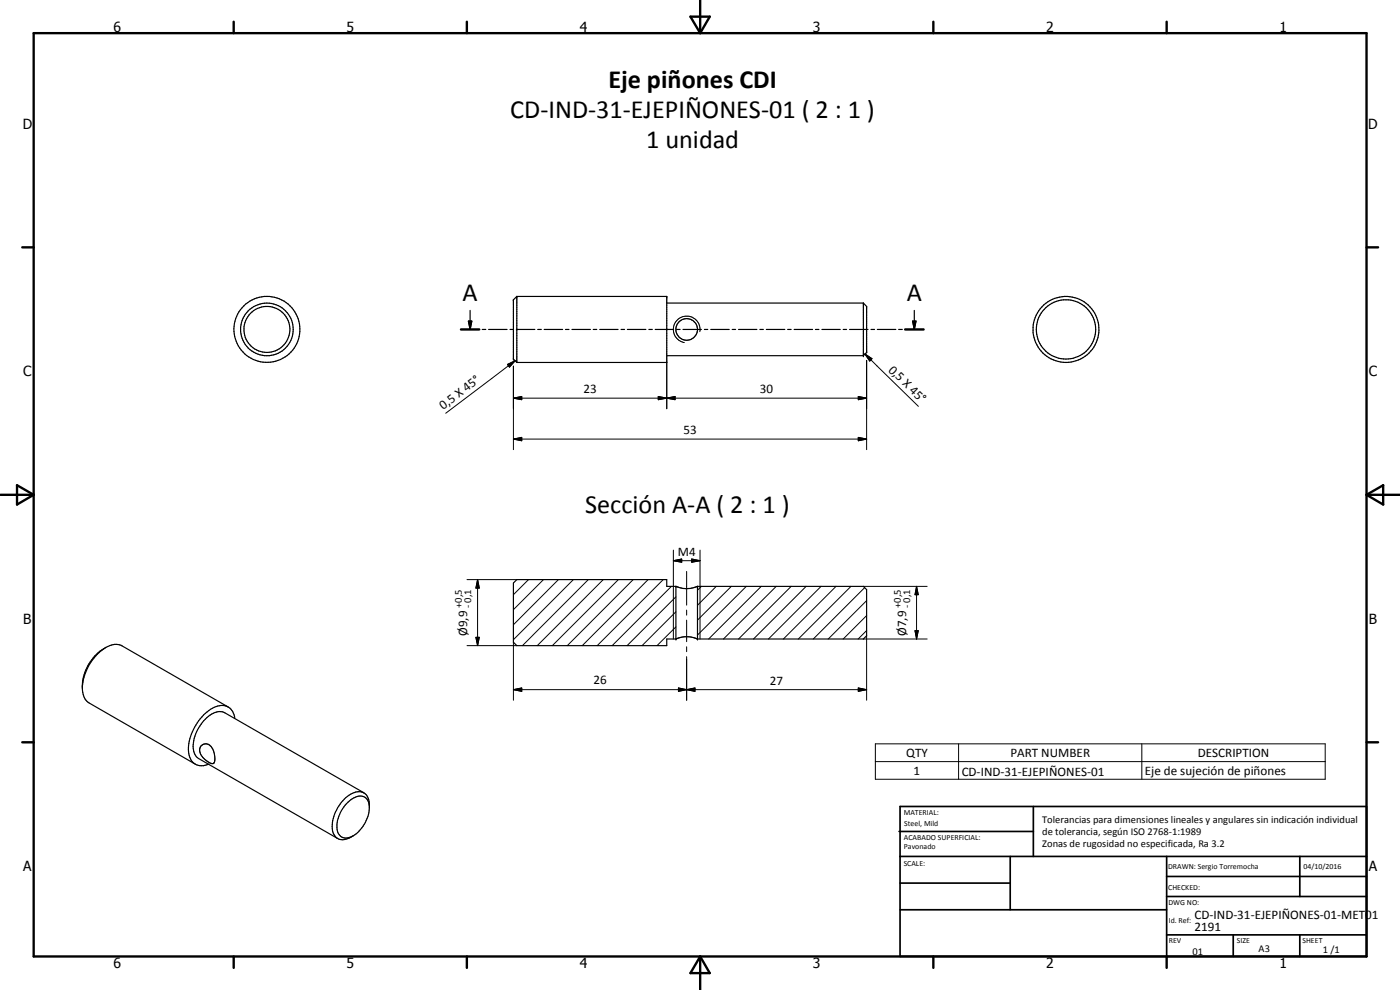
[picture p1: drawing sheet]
<svg xmlns="http://www.w3.org/2000/svg" width="420mm" height="297mm" viewBox="0 0 420 297" stroke-linecap="round" stroke-linejoin="round" font-family="sans-serif">
<g fill="none" stroke="#000" stroke-width=".35">
<path d="M138.3 98.8h5.5M140.6 96.4h1l-.5 2.4zM141.1 93.1v5.7M144.7 98.8h1.1M146.6 98.8h5.6M153.1 98.8h1M155 98.8h5.5M155.1 88.9l-1 1.1v17.7l1 1.1M155.1 88.9v19.9M155.1 88.9h45v19.9h-45M161.4 98.8h1.1M163.3 98.8h5.6"/>
<path d="M169.7 98.8h1.1M171.7 98.8h5.5M178 98.8h1.1M180 98.8h5.5M186.4 98.8h1M188.3 98.8h5.5M194.7 98.8h1.1M196.6 98.8h5.6M200.1 90.9h59M203.1 98.8h1M205 98.8h5.5M211.4 98.8h1"/>
<path d="M213.3 98.8h5.6M219.7 98.8h1.1M221.6 98.8h5.5M228 98.8h1.1M230 98.8h5.5M236.4 98.8h1M238.3 98.8h5.6M244.7 98.8h1.1M246.7 98.8h5.5M253.1 98.8h1M255 98.8h5.5M259.1 90.9v15.8"/>
<path d="M259.1 90.9l1 1v13.8l-1 1M261.4 98.8h1.1M263.3 98.8h5.5M269.7 98.8h1.1M271.6 98.8h5.6M273.9 96.4h1l-.5 2.4zM274.4 93.1v5.7M200.1 106.7h59M202.8 175.9v15.8M202.9 175.9a7.7 7.7 0 0 0 6.3 0h49.9l1 1v13.9l-1 .9h-49.8M202.9 175.9h-2.8v-2h-45l-1 1v17.8l1 1h45v-2h2.9l2.4-.6 2.2 .1 1.7 .5M209.3 175.9v15.8"/>
<path d="M31.7 194.3a13.4 13.4 0 0 0-6.6 14.5l.7 1.3 1 .8 31.8 18.4M202.9 191.7h-.1M24.7 206a14.9 14.9 0 0 1 8.7-12.5l1.6-.2 1.3 .3 32.2 18.5M70.5 215.6a4 4 0 0 0-6.2-3.4 14.9 14.9 0 0 0-7.6 14 3.9 3.9 0 0 0 5.9 3.1M60.4 223.7a1.93 1.93 0 0 1 2.9 .2 4.9 4.9 0 0 1 .8 5.1 2.67 2.67 0 0 1-2.6-1.1 3.5 3.5 0 0 1-1.5-3.4zM109.2 237.9l-41.7-24a5 5 0 0 0-5.4 1.4 11.5 11.5 0 0 0-3.9 10.2l.5 1.2 .9 .9 41.7 24M104 241.2a4.9 4.9 0 0 1 5.5-2 4.2 4.2 0 0 1 1.2 4.7 10.3 10.3 0 0 1-5.6 7.3 2.77 2.77 0 0 1-4-2.9 10.3 10.3 0 0 1 2.9-7.1zM106 250.8a4.7 4.7 0 0 1-4.7 .8M110.9 242.3a4.2 4.2 0 0 0-2-4.6 6.4 6.4 0 0 0-6.5 3 10.7 10.7 0 0 0-2.4 9.3l.7 1.1 .6 .5"/>
<circle cx="80.1" cy="98.8" r="7.9"/>
<circle cx="80.1" cy="98.8" r="6.9"/>
<circle cx="80.1" cy="98.8" r="9.9"/>
<circle cx="206.1" cy="98.8" r="3.2"/>
<circle cx="319.9" cy="98.8" r="8.9"/>
<circle cx="319.9" cy="98.8" r="9.9"/>
</g>
<g fill="none" stroke="#000" stroke-width=".3">
<path d="M210 99.5a4 4 0 0 0-3.3-4.6 4 4 0 0 0-4.6 3.3 4 4 0 0 0 3.3 4.6M152.3 109.3l2.3-1.1-1.7 2zM154.1 119.5l2.5-.5v.9zM154.1 107.7h.1M154.1 109.9v25M154.1 119.5h106M154.6 108.2l-20.8 15.8M197.6 119l2.5 .5-2.5 .4zM200.1 119.5l2.5-.5v.9zM200.1 108.8v13.8M257.6 119l2.5 .5-2.5 .4zM259.6 106.2l2.1 1.4-.7 .7z"/>
<path d="M259.6 106.2l16 15.7M260.1 105.7v.2M260.1 108.1v26.8M154.1 131.7l2.5-.5v1zM154.1 131.7h106M257.6 131.2l2.5 .5-2.5 .5zM140.2 173.9h14.9M143.3 173.9l.5 2.5h-1zM143.3 173.9v19.8M158.6 173.9l-4.5 4.5M163.1 173.9l-9 9M167.6 173.9l-13.5 13.6"/>
<path d="M172.1 173.9l-18 18M176.6 173.9l-19.8 19.8M181 173.9l-19.8 19.8M185.6 173.9l-19.8 19.8M190 173.9l-19.7 19.8M194.5 173.9l-19.8 19.8M199 173.9l-19.8 19.8M201.5 175.9l-17.8 17.8M202.1 168.2l2.5-.5v1zM202.1 165.1v26.6M202.1 168.2h8M202.8 179.1l-14.6 14.6"/>
<path d="M206.1 171.4v10.2M207.6 167.7l2.5 .5-2.5 .5zM210.1 165.1v26.6M210.5 175.9l-1.2 1.2M215 175.9l-5.7 5.7M219.5 175.9l-10.2 10.2M224 175.9l-14.7 14.6M228.5 175.9l-15.8 15.8M232.9 175.9l-15.8 15.8M237.4 175.9l-15.8 15.8M241.9 175.9l-15.8 15.8M246.4 175.9l-15.8 15.8"/>
<path d="M250.9 175.9l-15.8 15.8M255.4 175.9l-15.8 15.8M259.1 175.9h19.1M259.5 176.3l-15.4 15.4M275.1 175.9l.5 2.5h-1zM275.1 175.9v15.8M140.2 193.7h14.9M142.8 191.2h1l-.5 2.5zM154.1 192.7v17.4M202.8 188.1l-5.6 5.6M202.8 183.6l-10.1 10.1M206.1 183v1.6"/>
<path d="M206.1 186.1v6.4M206.1 194.1v1.4M206.1 197v13.1M259.1 191.7h19.1M260.1 189.2l-2.6 2.5M260.1 184.7l-7 7M260.1 180.2l-11.5 11.5M260.1 190.8v19.3M274.6 189.2h1l-.5 2.5zM154.1 206.9l2.5-.5v1zM154.1 206.9h106M203.6 206.4l2.5 .5-2.5 .5z"/>
<path d="M206.1 206.9l2.5-.5v1zM257.6 206.4l2.5 .5-2.5 .5zM262.7 223.2h135v10.6h-135zM262.7 228.5h135M287.7 223.2v10.6M342.7 223.2v10.6"/>
</g>
<g fill="#000">
<circle cx="154.1" cy="90" r=".18"/>
<circle cx="155.1" cy="88.9" r=".18"/>
<circle cx="200.1" cy="88.9" r=".18"/>
<circle cx="259.1" cy="106.7" r=".18"/>
<circle cx="202.8" cy="175.9" r=".18"/>
<circle cx="209.3" cy="175.9" r=".18"/>
<circle cx="202.8" cy="191.7" r=".18"/>
<circle cx="209.3" cy="191.7" r=".18"/>
</g>
<g fill="none" stroke="#000" stroke-width=".71">
<path d="M10.1 9.9h400v277.1h-400zM70.1 6.5v3.4M140.1 6.5v3.4M207.2 5h5.8l-2.9 4.9zM210.1 0v9.9M280.1 6.5v3.4M350.1 6.5v3.4M6.7 74.2h3.4M410.1 74.2h3.5M138.3 98.8h5.5M271.6 98.8h5.6M.1 148.5h10"/>
<path d="M5.1 145.6l5 2.9-5 2.9zM410.1 148.5h10M410.1 148.5l5-2.9v5.8zM6.7 222.7h3.4M410.1 222.7h3.5M70.1 287v3.4M140.1 287v3.4M210.1 287v10M210.1 287l2.9 5h-5.8zM280.1 287v3.4M350.1 287v3.4"/>
</g>
<g fill="none" stroke="#000" stroke-width=".51">
<path d="M269.8 249.5h40.3M270.1 242h140v45h-140zM270.1 257h140M303.2 257v16M310.1 242v15M350.1 257v30M390.1 257v12M270.1 265h33.1M270.1 273h80M350.1 269h60M350.1 263h60M350.1 280.5h60"/>
<path d="M370.1 280.5v6.5M390.1 280.5v6.5"/>
</g>
<g fill="#000">
<path d="M140.6 96.4h1l-.5 2.4zM273.9 96.4h1l-.5 2.4zM152.3 109.3l2.3-1.1-1.7 2zM154.1 119.5l2.5-.5v.9zM197.6 119l2.5 .5-2.5 .4zM200.1 119.5l2.5-.5v.9zM257.6 119l2.5 .5-2.5 .4zM259.6 106.2l2.1 1.4-.7 .7zM154.1 131.7l2.5-.5v1zM257.6 131.2l2.5 .5-2.5 .5zM143.3 173.9l.5 2.5h-1zM202.1 168.2l2.5-.5v1z"/>
<path d="M207.6 167.7l2.5 .5-2.5 .5zM275.1 175.9l.5 2.5h-1zM142.8 191.2h1l-.5 2.5zM274.6 189.2h1l-.5 2.5zM154.1 206.9l2.5-.5v1zM203.6 206.4l2.5 .5-2.5 .5zM206.1 206.9l2.5-.5v1zM257.6 206.4l2.5 .5-2.5 .5z"/>
</g>
<g font-size="7.9">
<text x="182.6" y="26.3">Eje piñones CDI</text>
<text x="153.2" y="35.3">CD-IND-31-EJEPIÑONES-01 ( 2 : 1 )</text>
<text x="193.9" y="44.3">1 unidad</text>
<text x="138.8" y="90.3">A</text>
<text x="272.1" y="90.3">A</text>
<text x="175.6" y="154">Sección A-A ( 2 : 1 )</text>
</g>
<g font-size="4.2">
<text x="34" y="9.6">6</text>
<text x="104" y="9.6">5</text>
<text x="174" y="9.6">4</text>
<text x="244" y="9.6">3</text>
<text x="314" y="9.6">2</text>
<text x="384" y="9.6">1</text>
<text x="6.8" y="38.7">D</text>
<text x="410.6" y="38.7">D</text>
<text x="7" y="112.9">C</text>
<text x="410.8" y="112.9">C</text>
<text x="7" y="187.1">B</text>
<text x="410.8" y="187.1">B</text>
<text x="7" y="261.4">A</text>
<text x="410.8" y="261.4">A</text>
<text x="34" y="290.4">6</text>
<text x="104" y="290.4">5</text>
<text x="174" y="290.4">4</text>
<text x="244" y="290.4">3</text>
<text x="314" y="290.4">2</text>
<text x="384" y="290.4">1</text>
</g>
<g font-size="3.9">
<text x="266.4" y="111.2" transform="rotate(44 266.4 111.2)">0,5 X 45°</text>
<text x="175.1" y="117.9">23</text>
<text x="228.1" y="117.9">30</text>
<text x="133" y="123" transform="rotate(-37 133 123)">0,5 X 45°</text>
<text x="205.1" y="130.2">53</text>
<text x="203.4" y="166.7">M4</text>
<text x="140.2" y="190.9" transform="rotate(-90 140.2 190.9)">Ø9,9</text>
<text x="271.9" y="190.9" transform="rotate(-90 271.9 190.9)">Ø7,9</text>
<text x="178.1" y="205.4">26</text>
<text x="231.1" y="205.4">27</text>
<text x="272" y="227.1">QTY</text>
<text x="303.3" y="227.1">PART NUMBER</text>
<text x="359.5" y="227.1">DESCRIPTION</text>
<text x="274.2" y="232.4">1</text>
<text x="288.6" y="232.7">CD-IND-31-EJEPIÑONES-01</text>
<text x="343.6" y="232.5">Eje de sujeción de piñones</text>
<text x="358.5" y="275.6">CD-IND-31-EJEPIÑONES-01-MET01</text>
<text x="358.5" y="279.4">2191</text>
</g>
<g font-size="3.1">
<text x="138.7" y="182.5" transform="rotate(-90 138.7 182.5)">+0,5</text>
<text x="141.4" y="182.3" transform="rotate(-90 141.4 182.3)">-0,1</text>
<text x="270.5" y="182.5" transform="rotate(-90 270.5 182.5)">+0,5</text>
<text x="273.1" y="182.3" transform="rotate(-90 273.1 182.3)">-0,1</text>
<text x="312.7" y="246.8">Tolerancias para dimensiones lineales y angulares sin indicación individual</text>
<text x="312.7" y="250.4">de tolerancia, según ISO 2768-1:1989</text>
<text x="312.7" y="254">Zonas de rugosidad no especificada, Ra 3.2</text>
<text x="357.9" y="286.4">01</text>
<text x="377.7" y="285.6">A3</text>
<text x="397" y="285.9">1 /1</text>
</g>
<g font-size="2.4">
<text x="271.2" y="244.4">MATERIAL:</text>
<text x="271.3" y="252">ACABADO SUPERFICIAL:</text>
<text x="271.4" y="247.9">Steel, Mild</text>
<text x="271.3" y="254.6">Pavonado</text>
<text x="271.2" y="259.7">SCALE:</text>
<text x="350.6" y="260.8">DRAWN: Sergio Torremocha</text>
<text x="391.2" y="260.6">04/10/2016</text>
<text x="350.6" y="267">CHECKED:</text>
<text x="350.6" y="271.4">DWG NO:</text>
<text x="350.8" y="276.9">Id. Ref:</text>
<text x="350.8" y="282.8">REV</text>
<text x="371.2" y="282.9">SIZE</text>
<text x="390.9" y="282.9">SHEET</text>
</g>
</svg>
